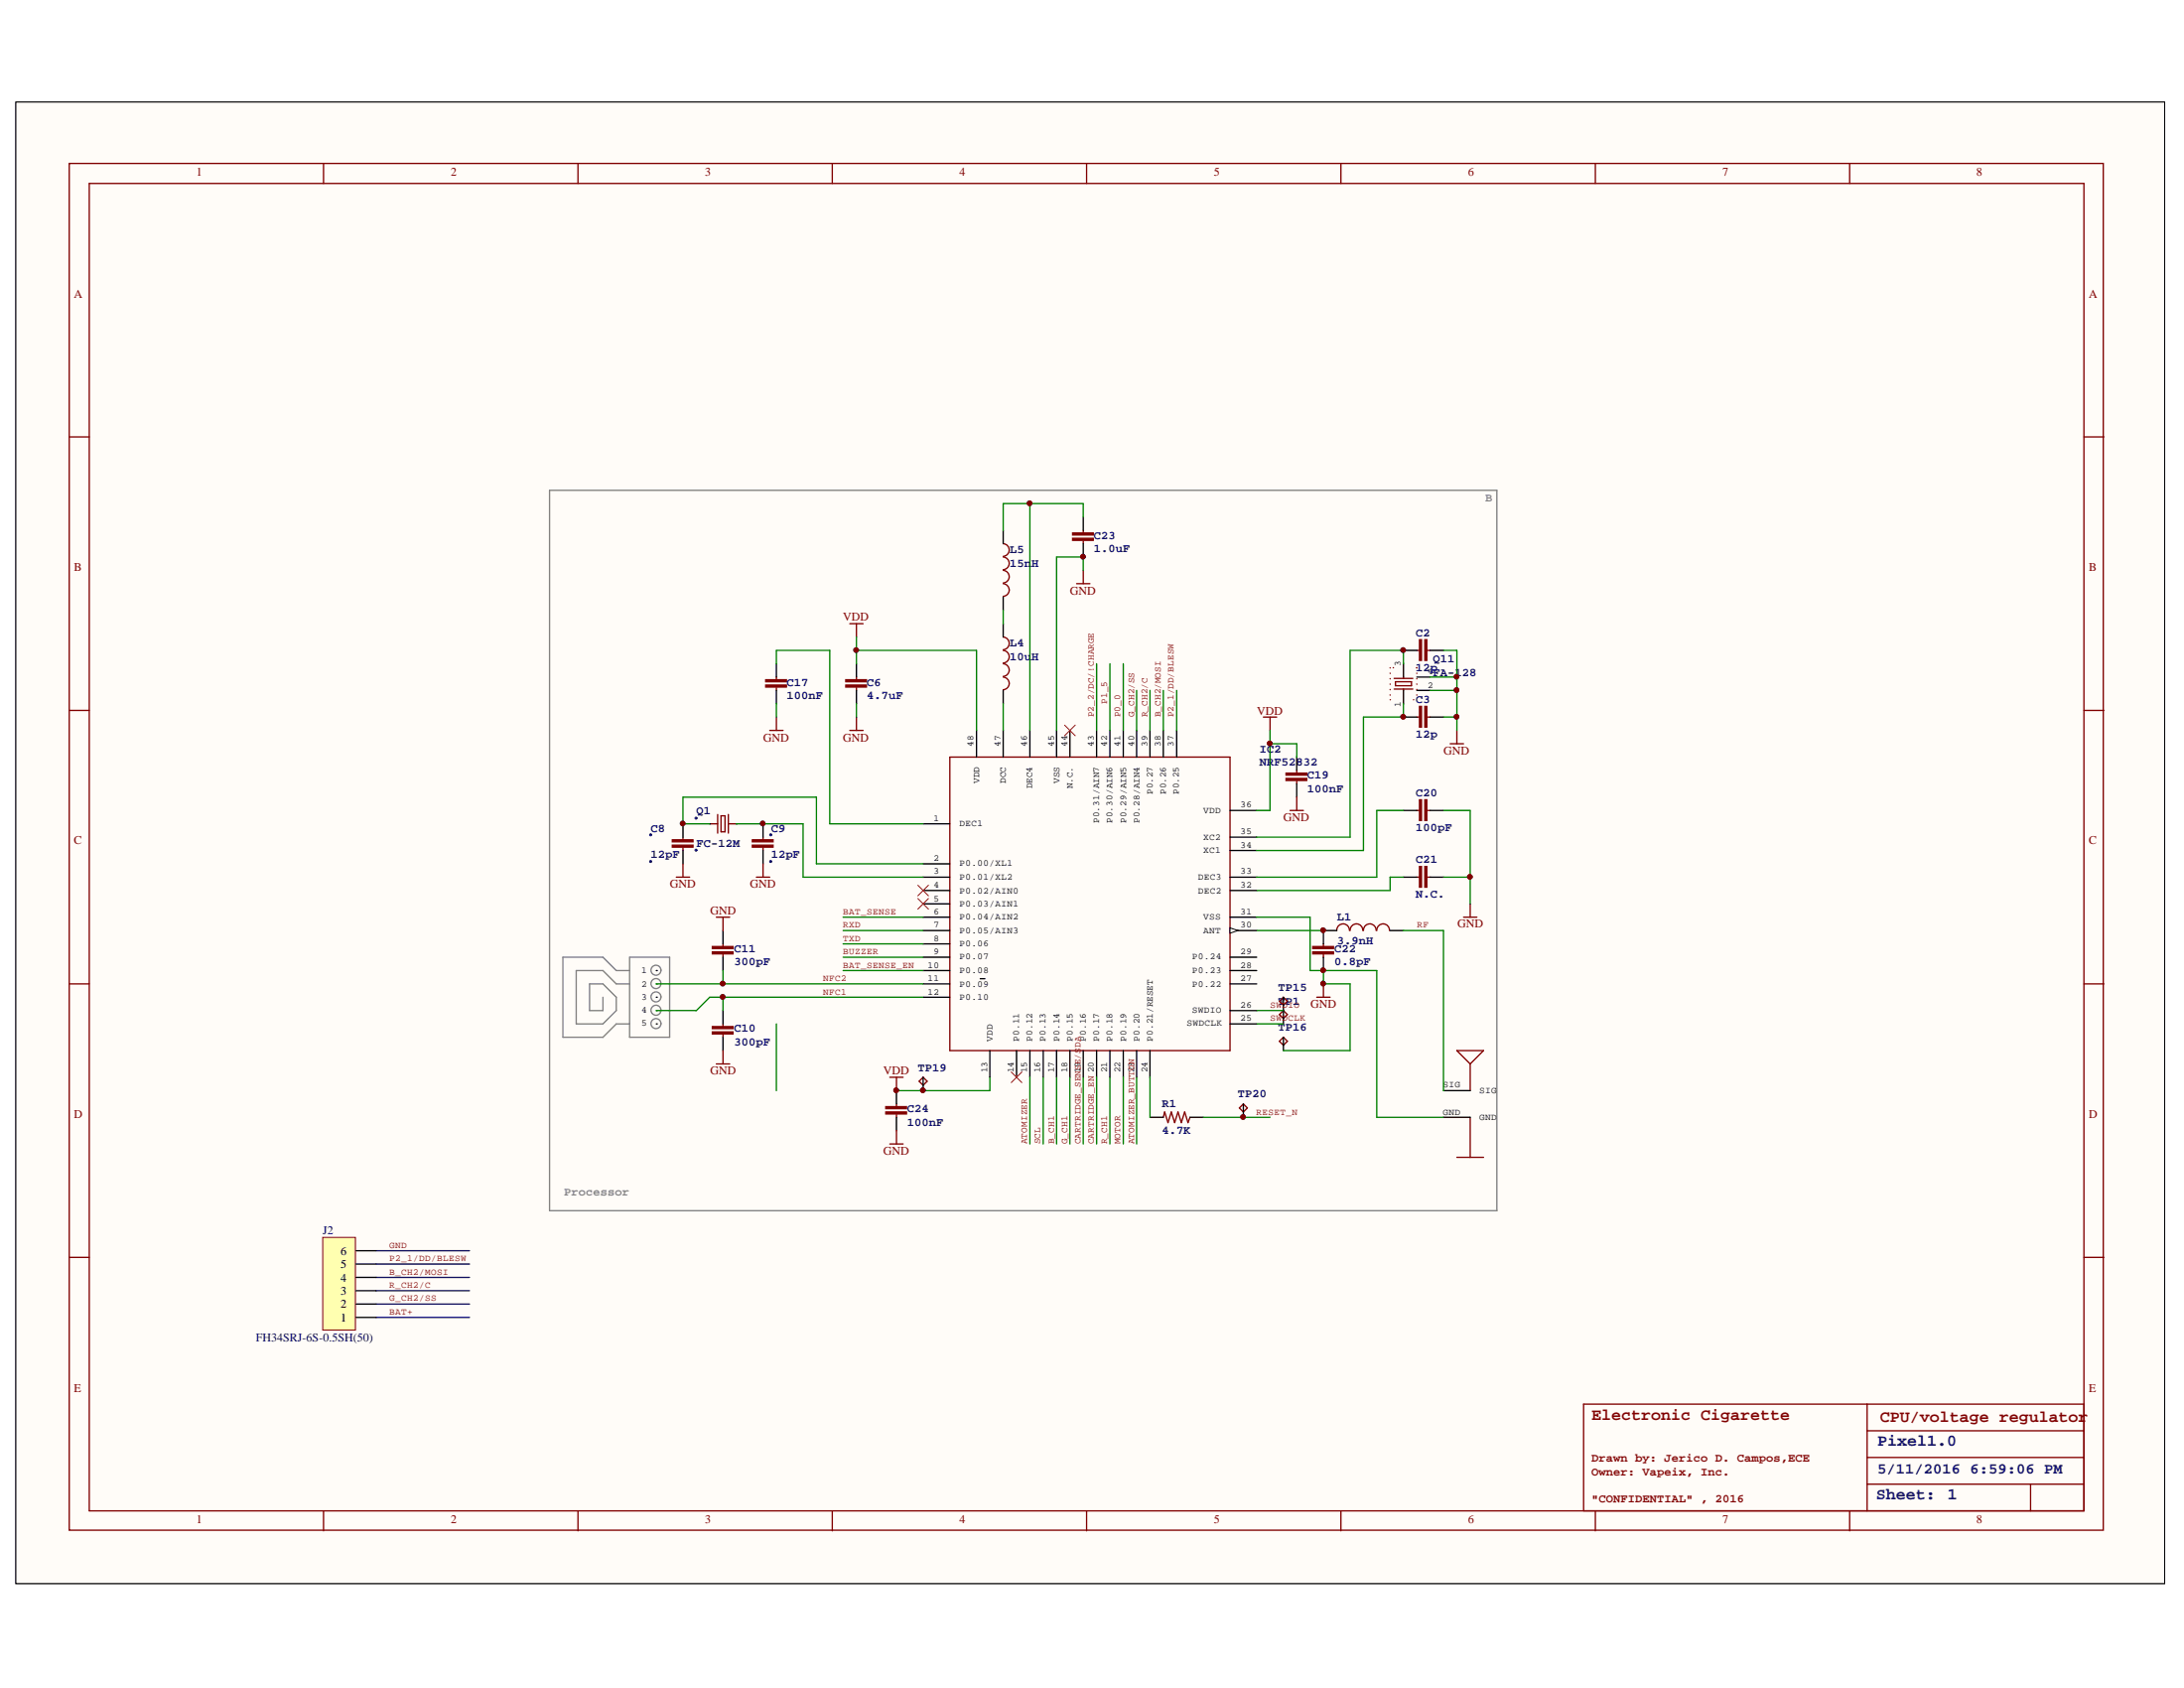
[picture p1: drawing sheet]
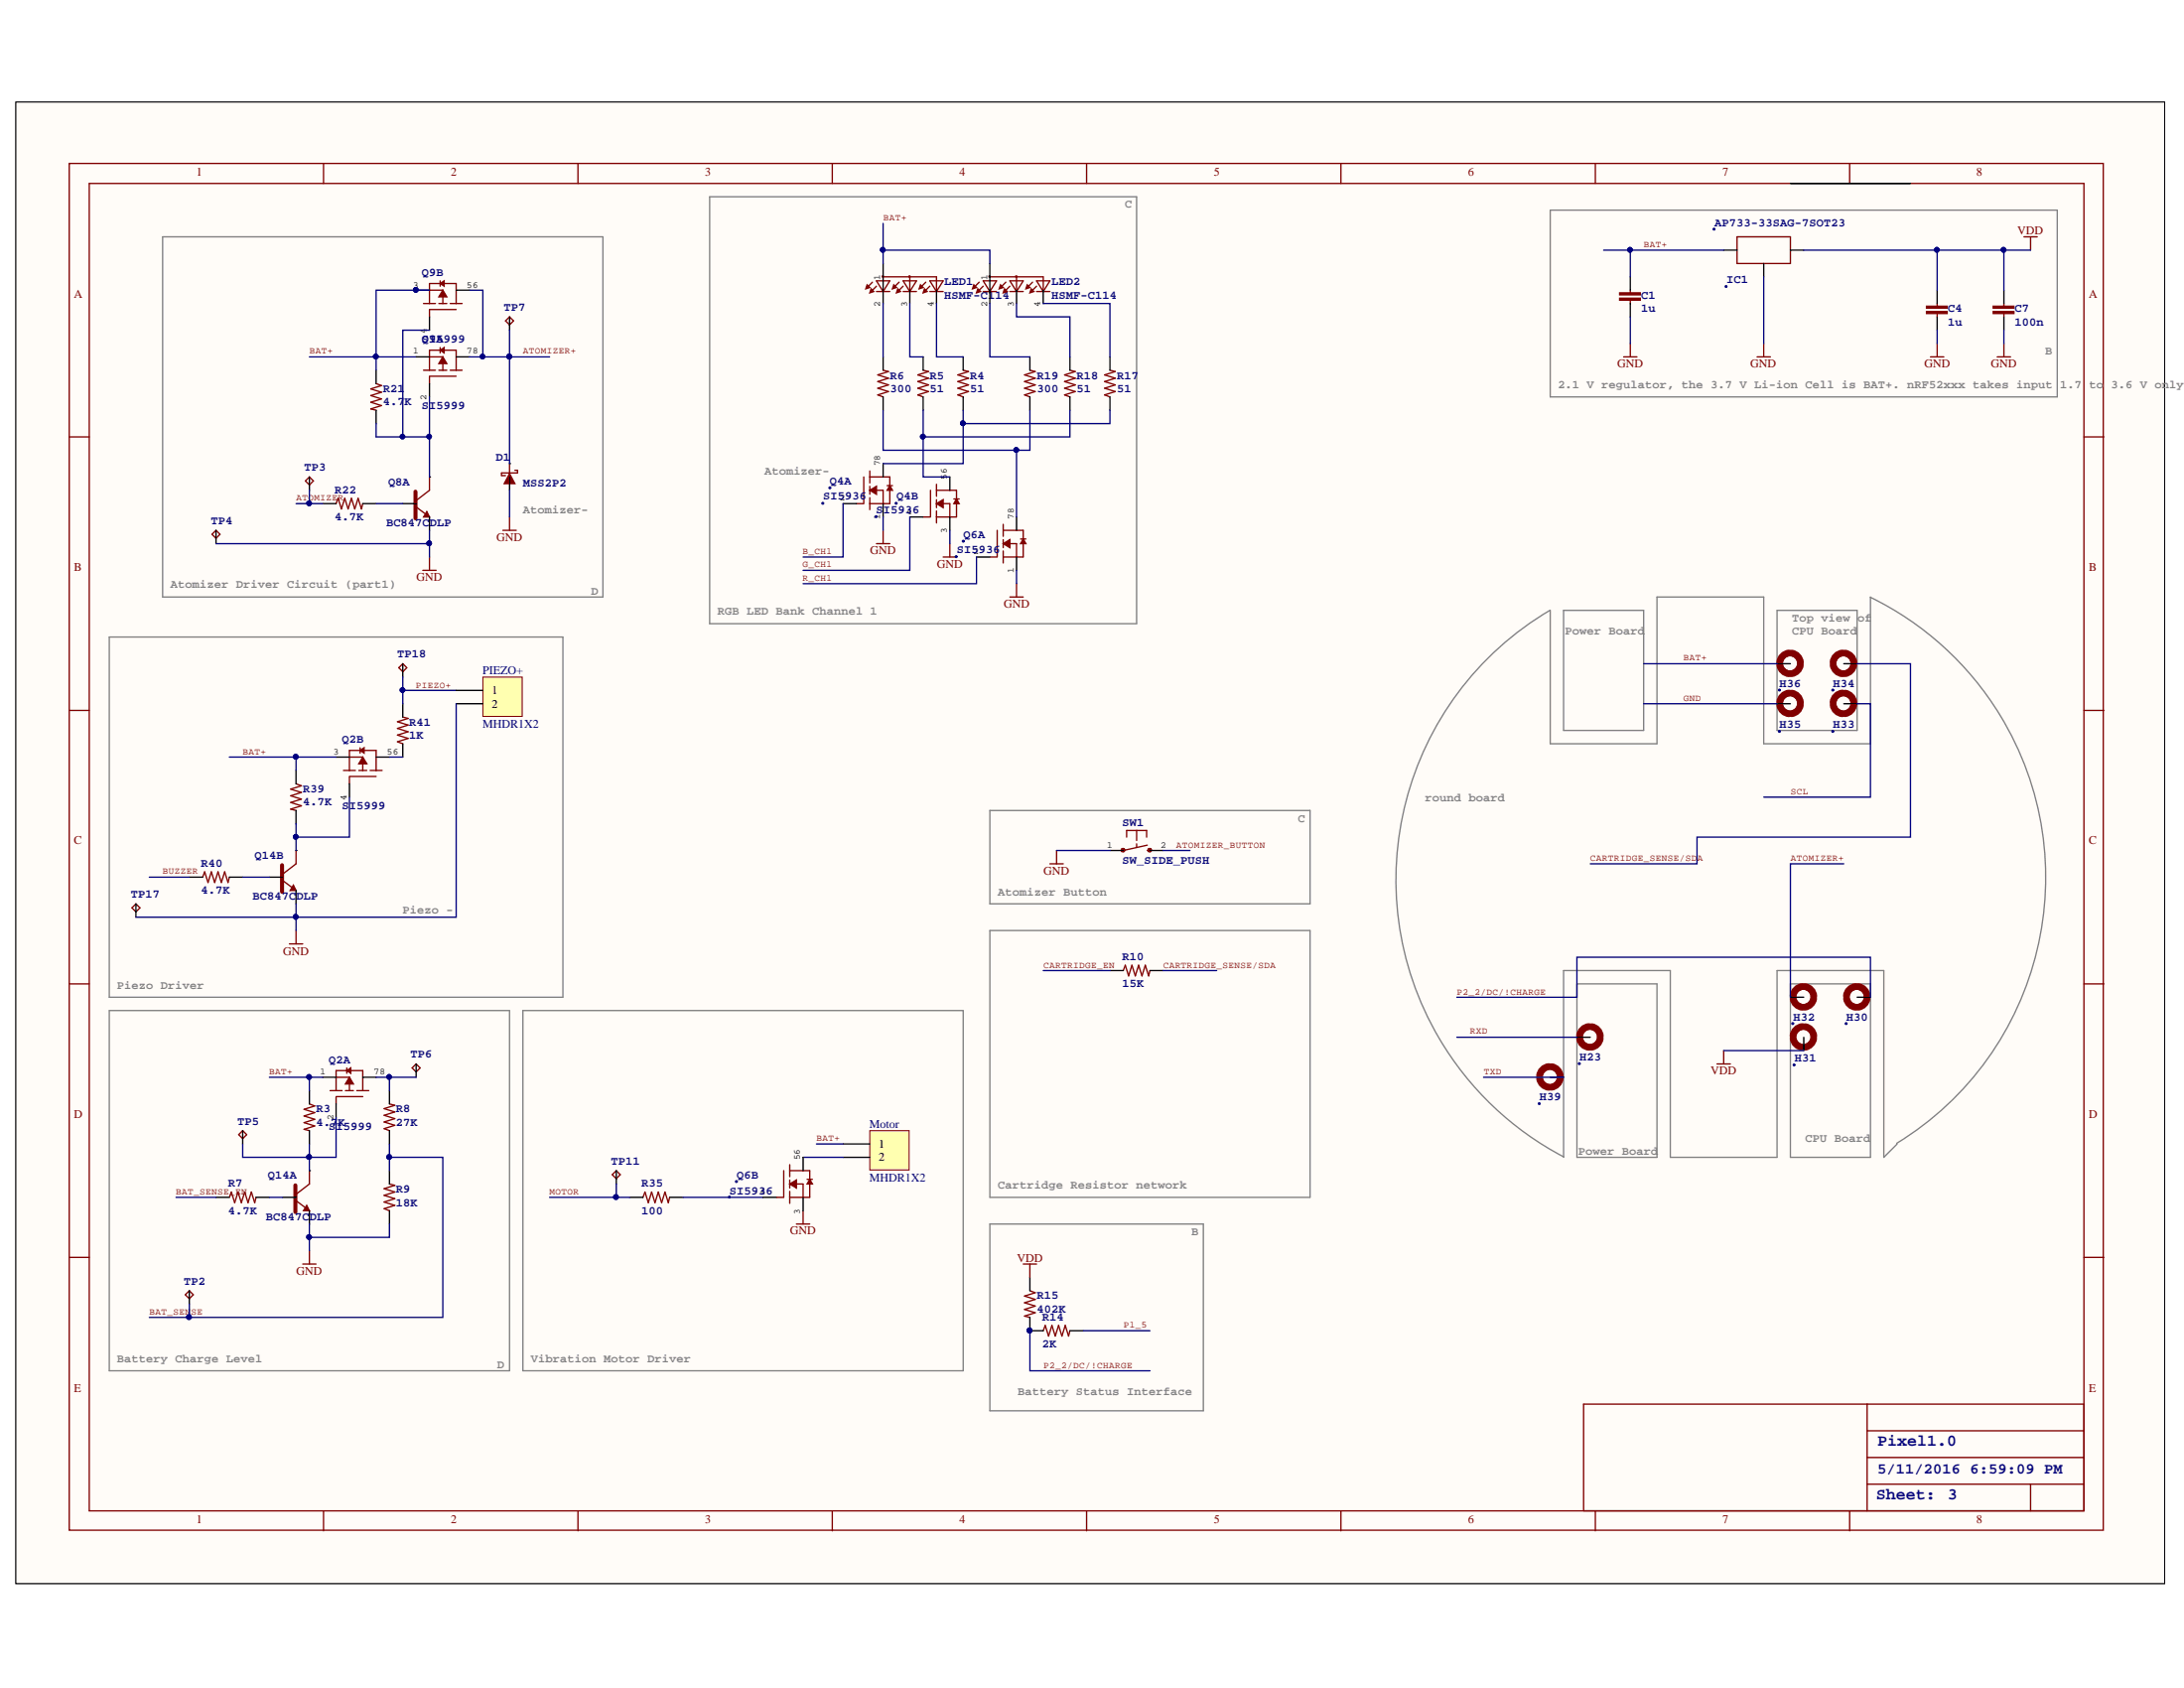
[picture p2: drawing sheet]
# Altium project Pixel1.0_2.PrjPcb
2 sheets, 82 parts. Net scope: global (net labels, ports and power ports of the same name join across sheets).
Board file: Pixel1.0_2.PcbDoc
Sheets:
  Pixel1.0_0.SchDoc
  Pixel1.0_2.SchDoc

## Sheet Pixel1.0_0.SchDoc: Pixel1.0
size 409 x 282 mm; Date: 5/11/2016 6:59:06 PM; SheetNumber: 1

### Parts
ANT  U.FL  [U.FL]  (value not drawn)
C2  12p  [C0201]
C3  12p  [C0201]
C6  4.7uF  [C0201]
C8  12pF  [C0201]
C9  12pF  [C0201]
C10  300pF  [C0201]
C11  300pF  [C0201]
C17  100nF  [C0201]
C19  100nF  [C0201]
C20  100pF  [C0201]
C21  N.C.  [C0201]
C22  0.8pF  [C0201]
C23  1.0uF  [C0201]
C24  100nF  [C0201]
IC2  NRF52832  [QFN-48]
J2  FH34SRJ-6S-0.5SH(50)  [59453061110ECHLF]
L1  3.9nH  [JE0402]
L4  10uH  [C0603]
L5  15nH  [JE0402]
Q1  FC-12M  [FC-12M]
Q11  FA-128  [FA-128]
R1  4.7K  [R0201]
TP1  TPTP06R  [TP06R]  (value not drawn)
TP15  TPTP06R  [TP06R]  (value not drawn)
TP16  TPTP06R  [TP06R]  (value not drawn)
TP19  TPTP06R  [TP06R]  (value not drawn)
TP20  TPTP06R  [TP06R]  (value not drawn)
U$2  NFCCONNECTORMOLEX_5PIN  [NFC.CONN]  (value not drawn)

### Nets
GND: ANT.GND C2.2 C3.1 C6.2 C8.2 C9.2 C10.2 C11.2 C17.2 C19.2 C20.1 C21.1 C22.2 C23.2 C24.2 IC2.31(VSS) IC2.45(VSS) J2.6 Q11.2 Q11.4 TP16.TP
VDD: C6.1 C19.1 C24.1 IC2.13(VDD) IC2.36(VDD) IC2.48(VDD) TP19.TP
ATOMIZER: IC2.15(P0.12)
ATOMIZER_BUTTON: IC2.23(P0.20)
B_CH1: IC2.17(P0.14)
B_CH2/MOSI: IC2.38(P0.26) J2.4
BAT+: J2.1
BAT_SENSE: IC2.6(P0.04/AIN2)
BAT_SENSE_EN: IC2.10(P0.08)
BUZZER: IC2.9(P0.07)
CARTRIDGE_EN: IC2.20(P0.17)
CARTRIDGE_SENSE/SDA: IC2.19(P0.16)
G_CH1: IC2.18(P0.15)
G_CH2/SS: IC2.40(P0.28/AIN4) J2.2
MOTOR: IC2.22(P0.19)
NFC1: C10.1 IC2.12(P0.10) U$2.4
NFC2: C11.1 IC2.11(P0.0~{9}) U$2.2
P0_0: IC2.41(P0.29/AIN5)
P1_5: IC2.42(P0.30/AIN6)
P2_1/DD/BLESW: IC2.37(P0.25) J2.5
P2_2/DC/!CHARGE: IC2.43(P0.31/AIN7)
R_CH1: IC2.21(P0.18)
R_CH2/C: IC2.39(P0.27) J2.3
RESET_N: R1.1 TP20.TP
RF: ANT.SIG L1.2
RXD: IC2.7(P0.05/AIN3)
SCL: IC2.16(P0.13)
SWDCLK: IC2.25(SWDCLK) TP1.TP
SWDIO: IC2.26(SWDIO) TP15.TP
TXD: IC2.8(P0.06)
NetC2_1: C2.1 IC2.35(XC2) Q11.3
NetC3_2: C3.2 IC2.34(XC1) Q11.1
NetC8_1: C8.1 IC2.2(P0.00/XL1) Q1.1
NetC9_1: C9.1 IC2.3(P0.01/XL2) Q1.2
NetC17_1: C17.1 IC2.1(DEC1)
NetC20_2: C20.2 IC2.33(DEC3)
NetC21_2: C21.2 IC2.32(DEC2)
NetC22_1: C22.1 IC2.30(ANT) L1.1
NetC23_1: C23.1 IC2.46(DEC4) L5.1
NetIC2_24: IC2.24(P0.21/RESET) R1.2
NetIC2_47: IC2.47(DCC) L4.2
NetL4_1: L4.1 L5.2

Not connected (* = marked no-connect by the designer): IC2 4(P0.02/AIN0)* 5(P0.03/AIN1)* 14(P0.11)* 27(P0.22) 28(P0.23) 29(P0.24) 44(N.C.)*; U$2 1 3 5

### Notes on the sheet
- B
- Processor
- Electronic Cigarette
- Drawn by: Jerico D. Campos,ECE
- Owner: Vapeix, Inc.
- Pixel1.0
- 5/11/2016 6:59:06 PM
- CPU/voltage regulator
- "CONFIDENTIAL" , 2016
- Sheet:
- 1

## Sheet Pixel1.0_2.SchDoc: Pixel1.0
size 409 x 282 mm; Date: 5/11/2016 6:59:09 PM; SheetNumber: 3

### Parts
C1  1u  [C0603]
C4  1u  [C0603]
C7  100n  [C0603]
D1  MSS2P2  [MICROSMP]
H23  MOUNT-PAD-ROUND1.5MMX1MM  [TMOUNT4]  (value not drawn)
H30  MOUNT-PAD-ROUNDTMOUNT1  [T-MOUNT1]  (value not drawn)
H31  MOUNT-PAD-ROUNDTMOUNT1  [T-MOUNT1]  (value not drawn)
H32  MOUNT-PAD-ROUNDTMOUNT1  [T-MOUNT1]  (value not drawn)
H33  MOUNT-PAD-ROUNDTMOUNT1  [T-MOUNT1]  (value not drawn)
H34  MOUNT-PAD-ROUNDTMOUNT1  [T-MOUNT1]  (value not drawn)
H35  MOUNT-PAD-ROUNDTMOUNT1  [T-MOUNT1]  (value not drawn)
H36  MOUNT-PAD-ROUNDTMOUNT1  [T-MOUNT1]  (value not drawn)
H39  MOUNT-PAD-ROUND1.5MMX1MM  [TMOUNT4]  (value not drawn)
IC1  AP733-33SAG-7SOT23  [SOT23]
LED1  HSMF-C114  [HSMFC114]
LED2  HSMF-C114  [HSMFC114]
Motor  MHDR1X2  [MHDR1X2]
PIEZO+  MHDR1X2  [MHDR1X2]
Q2  SI5999  [1206-8CHIP-FET]  (parts A,B of 2)
Q4  SI5936  [1206-8CHIP-FET]  (parts A,B of 2)
Q6  SI5936  [1206-8CHIP-FET]  (parts A,B of 2)
Q8  BC847CDLP  [X2-DFN1310-6]  (part A of 2)
Q9  SI5999  [1206-8CHIP-FET]  (parts A,B of 2)
Q14  BC847CDLP  [X2-DFN1310-6]  (parts A,B of 2)
R3  4.7K  [R0201]
R4  51  [R0201]
R5  51  [R0201]
R6  300  [R0201]
R7  4.7K  [R0201]
R8  27K  [R0201]
R9  18K  [R0201]
R10  15K  [R0201]
R14  2K  [R0201]
R15  402K  [R0201]
R17  51  [R0201]
R18  51  [R0201]
R19  300  [R0201]
R21  4.7K  [R0201]
R22  4.7K  [R0201]
R35  100  [R0201]
R39  4.7K  [R0201]
R40  4.7K  [R0201]
R41  1K  [R0201]
SW1  SW_SIDE_PUSH  [SW1]
TP2  TPTP06R  [TP06R]  (value not drawn)
TP3  TPTP06R  [TP06R]  (value not drawn)
TP4  TPTP06R  [TP06R]  (value not drawn)
TP5  TPTP06R  [TP06R]  (value not drawn)
TP6  TPTP06R  [TP06R]  (value not drawn)
TP7  TPTP06R  [TP06R]  (value not drawn)
TP11  TPTP06R  [TP06R]  (value not drawn)
TP17  TPTP06R  [TP06R]  (value not drawn)
TP18  TPTP06R  [TP06R]  (value not drawn)

### Blocks framed on the sheet
B: C1 C4 C7 IC1
Cartridge Resistor network: R10
Vibration Motor Driver: Motor Q6 R35 TP11
Power Board: H23
CPU Board: H30-H32

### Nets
GND: C1.1 C4.1 C7.1 D1.A H35.1(MOUNT) IC1.3(GND) PIEZO+.2 Q4.1(S1) Q4.3(S2) Q6.1(S1) Q6.3(S2) Q8.E1(E) Q14.E1(E) Q14.E2(E) R9.1 SW1.1(P) TP4.TP TP17.TP
VDD: C4.2 C7.2 H31.1(MOUNT) IC1.2(OUT) R15.1
ATOMIZER: R22.1 TP3.TP
ATOMIZER+: D1.K H32.1(MOUNT) Q9.56(D2) Q9.78(D1) TP7.TP
ATOMIZER_BUTTON: SW1.2(S)
B_CH1: Q4.2(G1)
BAT+: C1.2 H36.1(MOUNT) IC1.1(IN) LED1.1(A) LED2.1(A) Motor.1 Q2.1(S1) Q2.3(S2) Q9.1(S1) Q9.3(S2) R3.1 R21.1 R39.1
BAT_SENSE: R8.1 R9.2 TP2.TP
BAT_SENSE_EN: R7.1
BUZZER: R40.1
CARTRIDGE_EN: R10.1
CARTRIDGE_SENSE/SDA: H34.1(MOUNT) R10.2
G_CH1: Q4.4(G2)
MOTOR: R35.1 TP11.TP
P1_5: R14.2
P2_2/DC/!CHARGE: H30.1(MOUNT) R14.1 R15.2
PIEZO+: PIEZO+.1 R41.2 TP18.TP
R_CH1: Q6.2(G1)
RXD: H23.1(MOUNT)
SCL: H33.1(MOUNT)
TXD: H39.1(MOUNT)
NetLED1_2: LED1.2(RED) R6.2
NetLED1_3: LED1.3(GREEN) R5.2
NetLED1_4: LED1.4(BLUE) R4.2
NetLED2_2: LED2.2(RED) R19.2
NetLED2_3: LED2.3(GREEN) R18.2
NetLED2_4: LED2.4(BLUE) R17.2
NetMotor_2: Motor.2 Q6.56(D2)
NetQ2_2: Q2.2(G1) Q14.C1(C) R3.2 TP5.TP
NetQ2_4: Q2.4(G2) Q14.C2(C) R39.2
NetQ2_56: Q2.56(D2) R41.1
NetQ2_78: Q2.78(D1) R8.2 TP6.TP
NetQ4_56: Q4.56(D2) R5.1 R18.1
NetQ4_78: Q4.78(D1) R4.1 R17.1
NetQ6_4: Q6.4(G2) R35.2
NetQ6_78: Q6.78(D1) R6.1 R19.1
NetQ8_B1: Q8.B1(B) R22.2
NetQ8_C1: Q8.C1(C) Q9.2(G1) Q9.4(G2) R21.2
NetQ14_B1: Q14.B1(B) R7.2
NetQ14_B2: Q14.B2(B) R40.2

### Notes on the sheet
- C
- 2.1 V regulator, the 3.7 V Li-ion Cell is BAT+. nRF52xxx takes input 1.7 to 3.6 V only.
- (near Q4) Atomizer-
- (near D1) Atomizer-
- Atomizer Driver Circuit (part1)
- D
- RGB LED Bank Channel 1
- Power Board
- Top view of
- CPU Board
- round board
- Piezo -
- (near SW1) Atomizer Button
- Piezo Driver
- B
- Battery Charge Level
- Battery Status Interface
- Pixel1.0
- 5/11/2016 6:59:09 PM
- Sheet:
- 3

## Nets that join several sheets
GND: Pixel1.0_0 (21 pins), Pixel1.0_2 (18 pins)
VDD: Pixel1.0_0 (7 pins), Pixel1.0_2 (5 pins)
ATOMIZER: Pixel1.0_0 (IC2.15), Pixel1.0_2 (R22.1 TP3.TP)
ATOMIZER_BUTTON: Pixel1.0_0 (IC2.23), Pixel1.0_2 (SW1.2)
B_CH1: Pixel1.0_0 (IC2.17), Pixel1.0_2 (Q4.2)
BAT+: Pixel1.0_0 (J2.1), Pixel1.0_2 (13 pins)
BAT_SENSE: Pixel1.0_0 (IC2.6), Pixel1.0_2 (R8.1 R9.2 TP2.TP)
BAT_SENSE_EN: Pixel1.0_0 (IC2.10), Pixel1.0_2 (R7.1)
BUZZER: Pixel1.0_0 (IC2.9), Pixel1.0_2 (R40.1)
CARTRIDGE_EN: Pixel1.0_0 (IC2.20), Pixel1.0_2 (R10.1)
CARTRIDGE_SENSE/SDA: Pixel1.0_0 (IC2.19), Pixel1.0_2 (H34.1 R10.2)
G_CH1: Pixel1.0_0 (IC2.18), Pixel1.0_2 (Q4.4)
MOTOR: Pixel1.0_0 (IC2.22), Pixel1.0_2 (R35.1 TP11.TP)
P1_5: Pixel1.0_0 (IC2.42), Pixel1.0_2 (R14.2)
P2_2/DC/!CHARGE: Pixel1.0_0 (IC2.43), Pixel1.0_2 (H30.1 R14.1 R15.2)
R_CH1: Pixel1.0_0 (IC2.21), Pixel1.0_2 (Q6.2)
RXD: Pixel1.0_0 (IC2.7), Pixel1.0_2 (H23.1)
SCL: Pixel1.0_0 (IC2.16), Pixel1.0_2 (H33.1)
TXD: Pixel1.0_0 (IC2.8), Pixel1.0_2 (H39.1)
